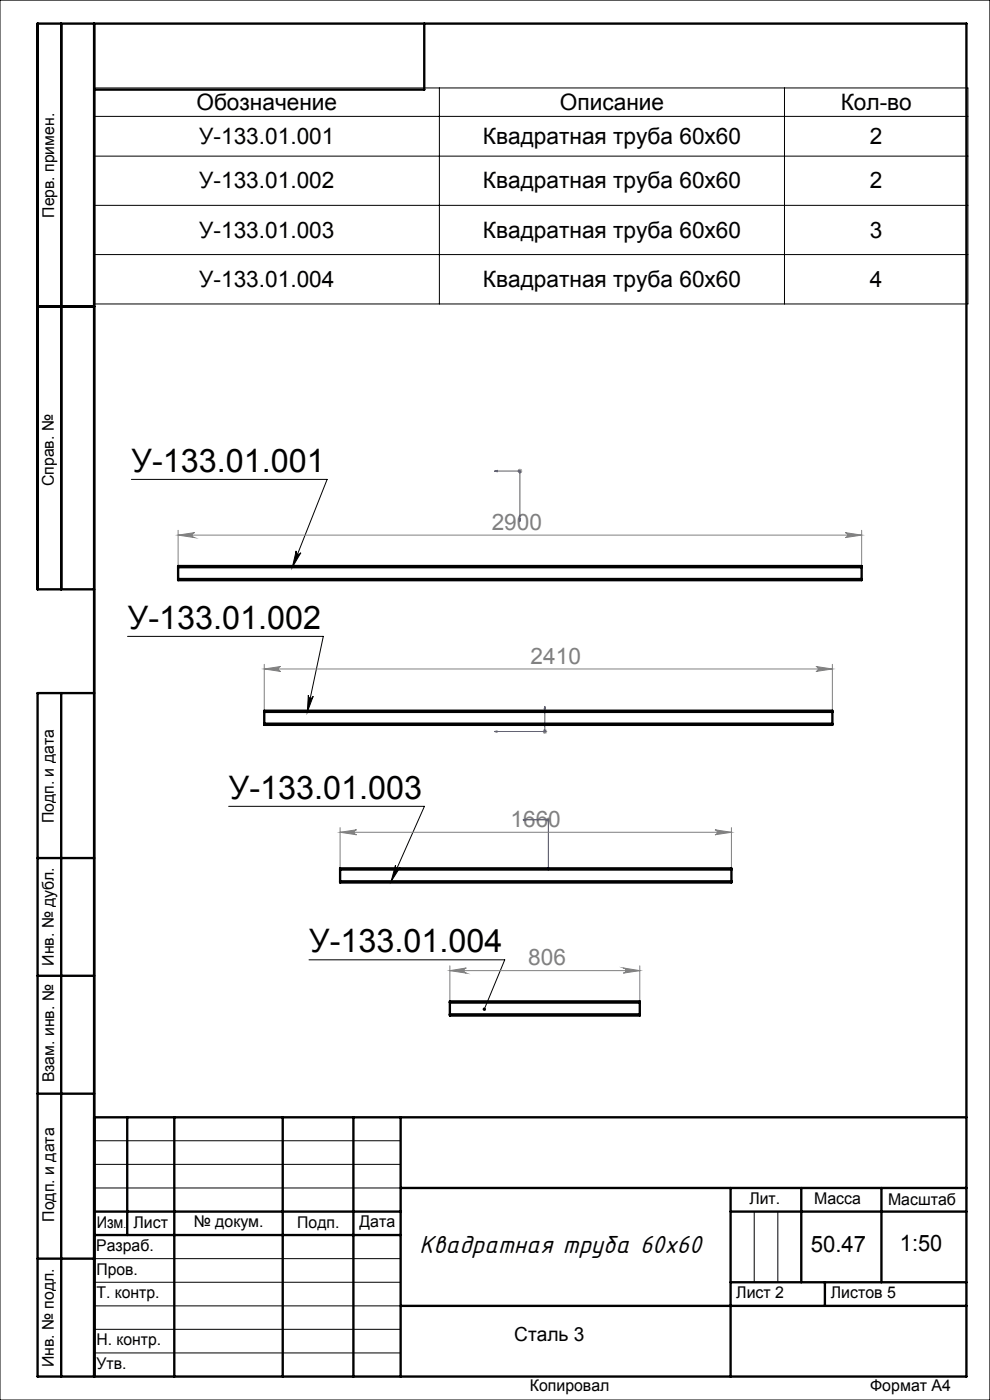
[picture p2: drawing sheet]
<svg xmlns="http://www.w3.org/2000/svg" width="210mm" height="297mm" viewBox="0 0 210 297" stroke-linecap="round" stroke-linejoin="round" font-family="sans-serif">
<g fill="none" stroke="#000" stroke-width=".21">
<path d="M0 0h210v297h-210zM20 18.7h185.3v45.8h-185.3zM93.2 18.7v45.8M166.4 18.7v45.8M20 24.7h185.3M20 33.1h185.3M20 43.6h185.3M20 54h185.3M27.9 101.7h41.5l-7.4 18.6M62.8 116.9a.53 .53 0 0 0 .3 .7 .53 .53 0 0 0 .7-.3l-1.8 3zM27.1 135h41.5l-3.4 16M65.4 147.5a.52 .52 0 0 0 .4 .6 .52 .52 0 0 0 .6-.4l-1.2 3.3z"/>
<path d="M48.5 171.1h41.5l-7 15.9M83.9 183.5a.54 .54 0 0 0 .3 .7 .54 .54 0 0 0 .7-.2l-1.9 3zM65.5 203.6h41.6l-4.4 10.5M20 242h65M20 247h65M20 252h65M160 257v15M165 257v15M20 267h65M20 272h65M20 277h65M20 282h65"/>
<path d="M20 287h65"/>
</g>
<path d="M104.9 99.9l.5-.1v.3zM104.9 99.9h5.4v10.7M110.1 110.1h.3l-.1 .5zM104.9 155.2l.5-.1v.2zM115.6 149.9l.1 .5h-.3zM115.6 149.9v5.3h-10.7M110.9 173.9l.6-.1v.3zM110.9 173.9h5.4v10.7M116.2 184.1h.3l-.2 .5z" fill="none" stroke="#00f" stroke-width=".21"/>
<g fill="none" stroke="#808080" stroke-width=".21">
<path d="M109.8 99.9h1M109.9 99.6l.7 .7M110.3 99.4v1M110.6 99.6l-.7 .7M37.8 112.5v7.6M37.8 113.5h145M37.8 113.5l3.5-.5a.53 .53 0 0 0-.5 .5 .53 .53 0 0 0 .5 .5zM179.3 113l3.5 .5-3.5 .5a.53 .53 0 0 0 .5-.5 .53 .53 0 0 0-.5-.5zM182.8 112.5v7.6M56.1 140.9v9.9M56.1 141.9h120.5M56.1 141.9l3.4-.5a.53 .53 0 0 0-.5 .5 .53 .53 0 0 0 .5 .5z"/>
<path d="M115.1 155.2h1M115.2 154.8l.7 .7M115.6 154.7v1M115.9 154.8l-.7 .7M173.1 141.4l3.5 .5-3.5 .5a.53 .53 0 0 0 .5-.5 .53 .53 0 0 0-.5-.5zM176.6 140.9v9.9M72.1 175.6v8.6M72.1 176.6h83.1M72.1 176.6l3.5-.6a.53 .53 0 0 0-.5 .6 .53 .53 0 0 0 .5 .5zM115.8 173.9h1M116 173.6l.7 .7M116.3 173.4v1"/>
<path d="M116.7 173.6l-.7 .7M151.7 176l3.5 .6-3.5 .5a.53 .53 0 0 0 .5-.5 .53 .53 0 0 0-.5-.6zM155.2 175.6v8.6M95.4 205.9l3.5-.6a.55 .55 0 0 0-.5 .6 .55 .55 0 0 0 .5 .5zM95.4 204.9v7.5M95.4 205.9h40.3M132.2 205.3l3.5 .6-3.5 .5a.55 .55 0 0 0 .5-.5 .55 .55 0 0 0-.5-.6zM135.7 204.9v7.5"/>
</g>
<g fill="none" stroke="#000" stroke-width=".5">
<path d="M13 5v120M20 5v287M90 5v14h-70M8 65h12M20 125h-12v-120h197v287h-197v-145h12M13 147v145M8 182h12M8 207h12M8 232h12M20 237h185M27 237v25M37 237v55"/>
<path d="M60 237v55M75 237v55M85 237v55M20 257h65M85 252h120M155 252v40M155 257h50M170 252v20M187 252v20M8 267h12M20 262h65M85 277h120"/>
<path d="M155 272h50M175 272v5"/>
</g>
<path d="M65.4 147.5a.52 .52 0 0 0 .4 .6 .52 .52 0 0 0 .6-.4l-1.2 3.3zM62.8 116.9a.53 .53 0 0 0 .3 .7 .53 .53 0 0 0 .7-.3l-1.8 3zM102.6 213.8l-.1 .1a.33 .33 0 0 0 .1 .5l.1-.3-.1 .3a.35 .35 0 0 0 .5-.3 .35 .35 0 0 0-.5-.3zM83.9 183.5a.54 .54 0 0 0 .3 .7 .54 .54 0 0 0 .7-.2l-1.9 3z" fill="#000"/>
<g fill="#00f">
<path d="M110.9 173.9l.6-.1v.3zM116.2 184.1h.3l-.2 .5z"/>
<path d="M104.9 99.9l.5-.1v.3zM110.1 110.1h.3l-.1 .5zM115.6 149.9l.1 .5h-.3zM104.9 155.2l.5-.1v.2z"/>
</g>
<g fill="#808080">
<path d="M132.2 205.3l3.5 .6-3.5 .5a.55 .55 0 0 0 .5-.5 .55 .55 0 0 0-.5-.6zM95.4 205.9l3.5-.6a.55 .55 0 0 0-.5 .6 .55 .55 0 0 0 .5 .5z"/>
<path d="M151.7 176l3.5 .6-3.5 .5a.53 .53 0 0 0 .5-.5 .53 .53 0 0 0-.5-.6zM72.1 176.6l3.5-.6a.53 .53 0 0 0-.5 .6 .53 .53 0 0 0 .5 .5z"/>
<path d="M37.8 113.5l3.5-.5a.53 .53 0 0 0-.5 .5 .53 .53 0 0 0 .5 .5zM179.3 113l3.5 .5-3.5 .5a.53 .53 0 0 0 .5-.5 .53 .53 0 0 0-.5-.5z"/>
<path d="M56.1 141.9l3.4-.5a.53 .53 0 0 0-.5 .5 .53 .53 0 0 0 .5 .5zM173.1 141.4l3.5 .5-3.5 .5a.53 .53 0 0 0 .5-.5 .53 .53 0 0 0-.5-.5z"/>
</g>
<g fill="none" stroke="#000" stroke-width=".5">
<path d="M37.8 122.8v.3h145v-.3M37.8 120.3v-.2h145v.2M37.8 122.8h145M37.8 120.3v2.5M37.8 120.3h145M182.8 120.3v2.5M56.1 153.5v.3h120.5v-.3M56.1 151v-.2h120.5v.2M56.1 153.5h120.5M56.1 151v2.5M56.1 151h120.5M176.6 151v2.5"/>
<path d="M72.1 184.5v-.3h83.1v.3M72.1 187v.2h83.1v-.2M72.1 184.5h83.1M72.1 187h83.1M72.1 184.5v2.5M155.2 184.5v2.5M95.4 212.7v-.3h40.3v.3M95.4 215.2v.2h40.3v-.2M95.4 215.2h40.3M95.4 212.7v2.5M95.4 212.7h40.3M135.7 212.7v2.5"/>
</g>
<g font-size="6.9">
<text x="27.9" y="100.1">У-133.01.001</text>
<text x="27.1" y="133.4">У-133.01.002</text>
<text x="48.5" y="169.5">У-133.01.003</text>
<text x="65.6" y="202">У-133.01.004</text>
</g>
<text font-size="5.8" x="88.9" y="265.8">Квадратная труба 60х60</text>
<g font-size="4.8">
<text x="41.7" y="23.3">Обозначение</text>
<text x="118.8" y="23.3">Описание</text>
<text x="178.3" y="23.3">Кол-во</text>
<text x="42.2" y="30.5">У-133.01.001</text>
<text x="102.4" y="30.5">Квадратная труба 60х60</text>
<text x="184.5" y="30.5">2</text>
<text x="42.2" y="40">У-133.01.002</text>
<text x="102.4" y="40">Квадратная труба 60х60</text>
<text x="184.5" y="40">2</text>
<text x="42.2" y="50.4">У-133.01.003</text>
<text x="102.4" y="50.4">Квадратная труба 60х60</text>
<text x="184.5" y="50.4">3</text>
<text x="42.2" y="60.9">У-133.01.004</text>
<text x="102.4" y="60.9">Квадратная труба 60х60</text>
<text x="184.5" y="60.9">4</text>
<text x="172" y="265.6">50.47</text>
<text x="190.9" y="265.3">1:50</text>
</g>
<g font-size="4.8" fill="#808080">
<text x="104.3" y="112.4">2900</text>
<text x="112.5" y="140.8">2410</text>
<text x="108.3" y="175.5">1660</text>
<text x="112.1" y="204.8">806</text>
</g>
<text font-size="4.1" x="109.1" y="284.4">Сталь 3</text>
<g font-size="3.4">
<text x="11.5" y="46.2" transform="rotate(-90 11.5 46.2)">Перв. примен.</text>
<text x="11.4" y="103.2" transform="rotate(-90 11.4 103.2)">Справ. №</text>
<text x="11.4" y="174.7" transform="rotate(-90 11.4 174.7)">Подп. и дата</text>
<text x="11.5" y="204.9" transform="rotate(-90 11.5 204.9)">Инв. № дубл.</text>
<text x="11.5" y="229.6" transform="rotate(-90 11.5 229.6)">Взам. инв. №</text>
<text x="159" y="255.5">Лит.</text>
<text x="172.7" y="255.5">Масса</text>
<text x="188.4" y="255.6">Масштаб</text>
<text x="11.5" y="259.2" transform="rotate(-90 11.5 259.2)">Подп. и дата</text>
<text x="20.5" y="260.4">Изм</text>
<text x="28.3" y="260.4">Лист</text>
<text x="41.1" y="260.4">№ докум.</text>
<text x="63.1" y="260.4">Подп.</text>
<text x="76.2" y="260.4">Дата</text>
<text x="20.4" y="265.4">Разраб.</text>
<text x="20.5" y="275.4">Т. контр.</text>
<text x="20.5" y="270.4">Пров.</text>
<text x="156.2" y="275.4">Лист 2</text>
<text x="176.2" y="275.4">Листов 5</text>
<text x="20.5" y="285.4">Н. контр.</text>
<text x="11.4" y="290" transform="rotate(-90 11.4 290)">Инв. № подл.</text>
<text x="20.5" y="290.4">Утв.</text>
<text x="112.4" y="295">Копировал</text>
<text x="184.6" y="295">Формат А4</text>
</g>
<text font-size="2.1" x="26.2" y="260.4">.</text>
</svg>
